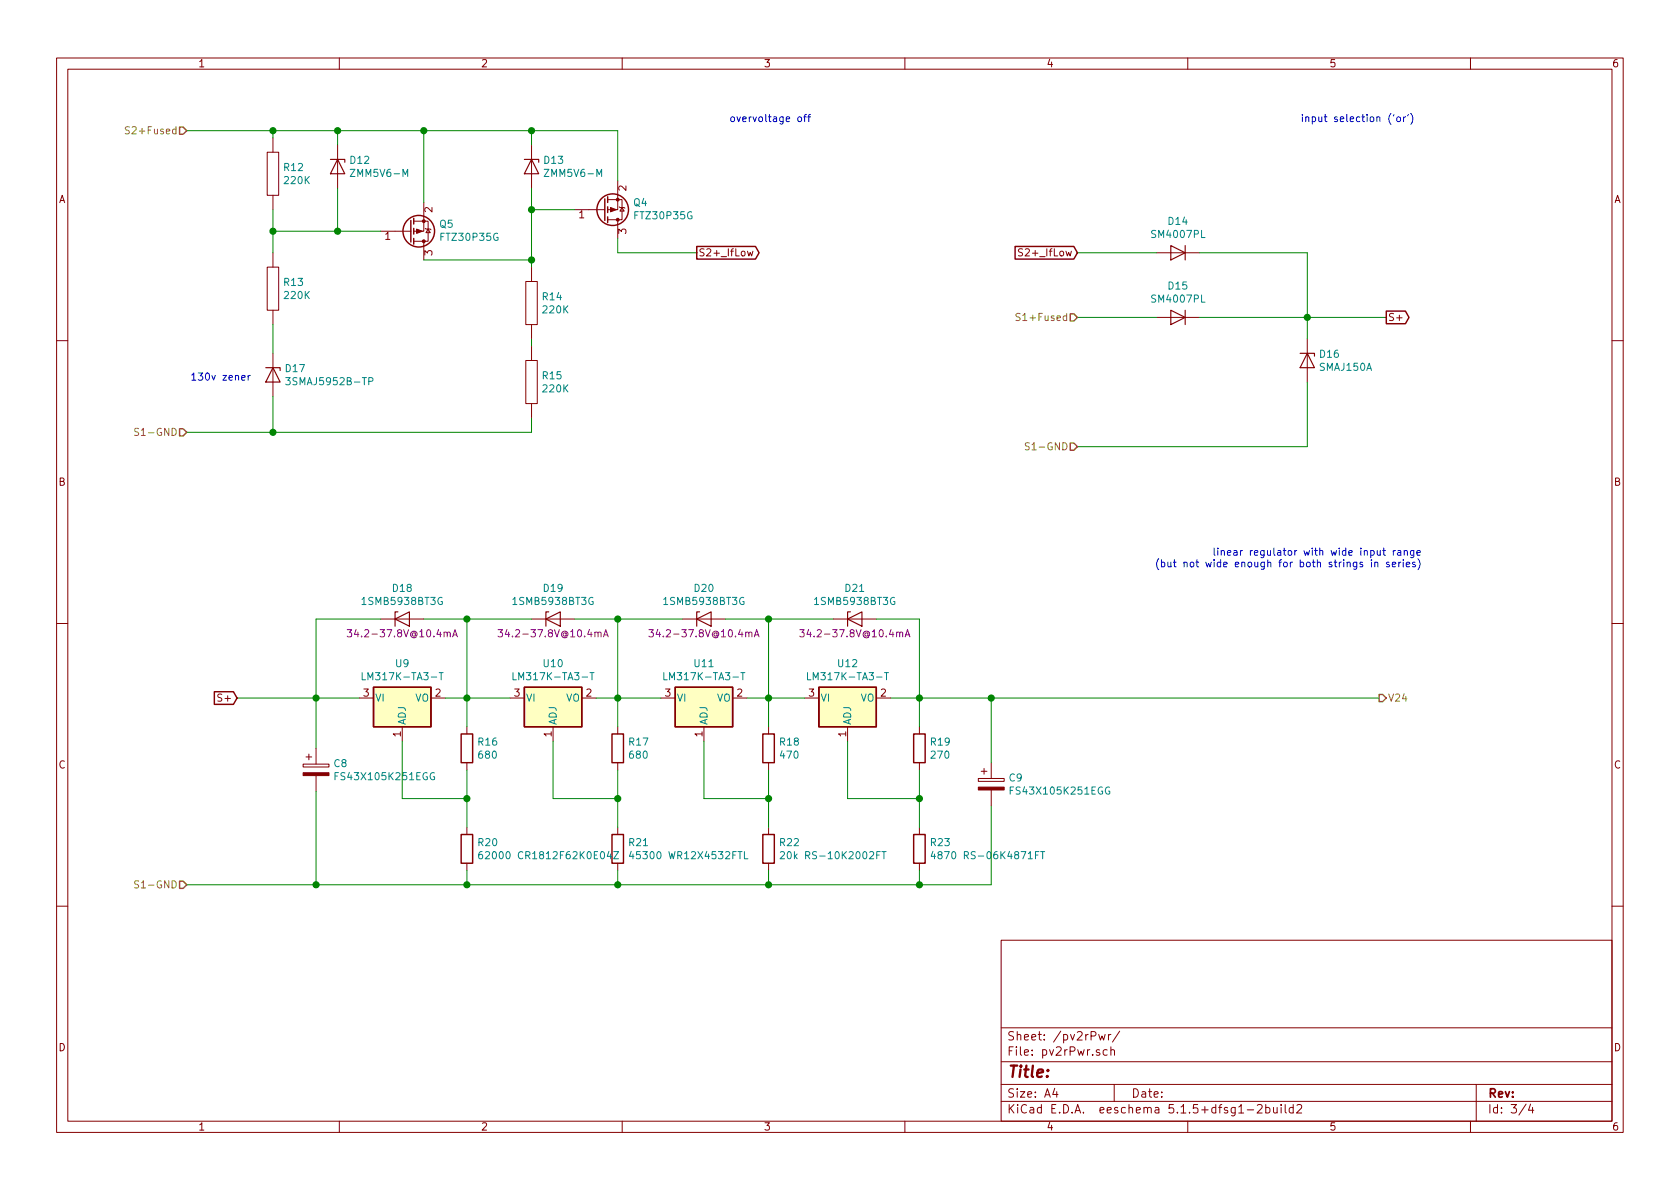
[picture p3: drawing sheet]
EESchema Schematic File Version 4
EELAYER 30 0
EELAYER END
$Descr A4 11693 8268
encoding utf-8
Sheet 3 4
Title ""
Date ""
Rev ""
Comp ""
Comment1 ""
Comment2 ""
Comment3 ""
Comment4 ""
$EndDescr
$Comp
L Regulator_Linear:LM317_3PinPackage U9
U 1 1
P 2800 4850
F 0 "U9" H 2800 5092 50  0000 C CNN
F 1 "LM317K-TA3-T" H 2800 5001 50  0000 C CNN
F 2 "Package_TO_SOT_THT:TO-220-3_Vertical" H 2800 5100 50  0001 C CIN
F 3 "https://www.electro-tech-online.com/threads/lm317-spice-model.18270/" H 2800 4850 50  0001 C CNN
F 4 "X" H 2800 4850 50  0001 C CNN "Spice_Primitive"
F 5 "LM317/TI" H 2800 4850 50  0001 C CNN "Spice_Model"
F 6 "Y" H 2800 4850 50  0001 C CNN "Spice_Netlist_Enabled"
F 7 "lm317.lib" H 2800 4850 50  0001 C CNN "Spice_Lib_File"
F 8 "3 1 2" H 2800 4850 50  0001 C CNN "Spice_Node_Sequence"
	1    2800 4850
	1    0    0    -1  
$EndComp
$Comp
L Device:R R16
U 1 1
P 3250 5200
F 0 "R16" H 3320 5246 50  0000 L CNN
F 1 "680" H 3320 5155 50  0000 L CNN
F 2 "Resistor_SMD:R_0805_2012Metric" V 3180 5200 50  0001 C CNN
F 3 "~" H 3250 5200 50  0001 C CNN
	1    3250 5200
	1    0    0    -1  
$EndComp
$Comp
L Device:R R20
U 1 1
P 3250 5900
F 0 "R20" H 3320 5946 50  0000 L CNN
F 1 "62000 CR1812F62K0E04Z" H 3320 5855 50  0000 L CNN
F 2 "Resistor_SMD:R_1812_4532Metric" V 3180 5900 50  0001 C CNN
F 3 "CR1812F62K0E04Z not 1206W4F6202T5E" H 3250 5900 50  0001 C CNN
	1    3250 5900
	1    0    0    -1  
$EndComp
Wire Wire Line
	3250 4850 3250 5050
Wire Wire Line
	3250 5350 3250 5550
Wire Wire Line
	3250 6050 3250 6150
Wire Wire Line
	2800 5150 2800 5550
Wire Wire Line
	2800 5550 3250 5550
Connection ~ 3250 5550
Wire Wire Line
	3250 5550 3250 5750
Wire Wire Line
	3100 4850 3250 4850
Connection ~ 3250 4850
$Comp
L Device:D_Zener D18
U 1 1
P 2800 4300
F 0 "D18" H 2800 4516 50  0000 C CNN
F 1 "1SMB5938BT3G" H 2800 4425 50  0000 C CNN
F 2 "Diode_SMD:D_SMB" H 2800 4300 50  0001 C CNN
F 3 "34.2-37.8V@10.4mA" H 2800 4200 50  0000 C CNN
F 4 "X" H 2800 4300 50  0001 C CNN "Spice_Primitive"
F 5 "DI_BZT52C36" H 2800 4300 50  0001 C CNN "Spice_Model"
F 6 "Y" H 2800 4300 50  0001 C CNN "Spice_Netlist_Enabled"
F 7 "/mnt/family/haus/photovoltaik/südwand/elektronik/sim/fetSaveArea/zener.lib" H 2800 4300 50  0001 C CNN "Spice_Lib_File"
F 8 "2 1" H 2800 4300 50  0001 C CNN "Spice_Node_Sequence"
	1    2800 4300
	1    0    0    -1  
$EndComp
Wire Wire Line
	2950 4300 3250 4300
Wire Wire Line
	3250 4300 3250 4850
Wire Wire Line
	2650 4300 2200 4300
Wire Wire Line
	2200 4300 2200 4850
Connection ~ 2200 4850
Wire Wire Line
	2200 4850 2500 4850
$Comp
L Device:CP C8
U 1 1
P 2200 5350
F 0 "C8" H 2318 5396 50  0000 L CNN
F 1 "FS43X105K251EGG" H 2318 5305 50  0000 L CNN
F 2 "Capacitor_SMD:C_1812_4532Metric" H 2238 5200 50  0001 C CNN
F 3 "1 μF / 250 V / 1812 MLCC statt 0.1u" H 2200 5350 50  0001 C CNN
	1    2200 5350
	1    0    0    -1  
$EndComp
Wire Wire Line
	2200 5200 2200 4850
Wire Wire Line
	2200 5500 2200 6150
Connection ~ 2200 6150
Connection ~ 3250 6150
Wire Wire Line
	6900 6150 6400 6150
Wire Wire Line
	6900 5600 6900 6150
Wire Wire Line
	6900 4850 6400 4850
Connection ~ 6900 4850
Wire Wire Line
	6900 5300 6900 4850
Connection ~ 6400 4850
Connection ~ 5350 4850
Wire Wire Line
	5350 4300 5350 4850
Wire Wire Line
	5800 4300 5350 4300
Wire Wire Line
	6400 4300 6400 4850
Wire Wire Line
	6100 4300 6400 4300
Wire Wire Line
	4300 4850 4600 4850
Connection ~ 4300 4850
Wire Wire Line
	4300 4300 4300 4850
Wire Wire Line
	4750 4300 4300 4300
Wire Wire Line
	5050 4300 5350 4300
Wire Wire Line
	3250 4850 3550 4850
Wire Wire Line
	4000 4300 4300 4300
Connection ~ 6400 6150
Wire Wire Line
	3250 6150 4300 6150
Wire Wire Line
	4300 6150 5350 6150
Connection ~ 4300 6150
Wire Wire Line
	5350 6150 6400 6150
Connection ~ 5350 6150
Wire Wire Line
	5600 4850 5350 4850
Wire Wire Line
	4150 4850 4300 4850
Wire Wire Line
	3850 5550 3850 5150
Wire Wire Line
	4900 5150 4900 5550
Wire Wire Line
	5900 5550 5900 5150
Wire Wire Line
	6400 5550 6400 5750
Connection ~ 6400 5550
Wire Wire Line
	5900 5550 6400 5550
Wire Wire Line
	6400 6050 6400 6150
Wire Wire Line
	6400 5350 6400 5550
Wire Wire Line
	6400 4850 6400 5050
Wire Wire Line
	6200 4850 6400 4850
$Comp
L Device:R R23
U 1 1
P 6400 5900
F 0 "R23" H 6470 5946 50  0000 L CNN
F 1 "4870 RS-06K4871FT" H 6470 5855 50  0000 L CNN
F 2 "Resistor_SMD:R_1206_3216Metric" V 6330 5900 50  0001 C CNN
F 3 "RS-06K4871FT" H 6400 5900 50  0001 C CNN
	1    6400 5900
	1    0    0    -1  
$EndComp
$Comp
L Device:R R19
U 1 1
P 6400 5200
F 0 "R19" H 6470 5246 50  0000 L CNN
F 1 "270" H 6470 5155 50  0000 L CNN
F 2 "Resistor_SMD:R_0805_2012Metric" V 6330 5200 50  0001 C CNN
F 3 "~" H 6400 5200 50  0001 C CNN
	1    6400 5200
	1    0    0    -1  
$EndComp
Wire Wire Line
	5350 5550 5350 5750
Connection ~ 5350 5550
Wire Wire Line
	4900 5550 5350 5550
Wire Wire Line
	5350 6050 5350 6150
Wire Wire Line
	5350 5350 5350 5550
Wire Wire Line
	5350 4850 5350 5050
Wire Wire Line
	5200 4850 5350 4850
$Comp
L Device:R R22
U 1 1
P 5350 5900
F 0 "R22" H 5420 5946 50  0000 L CNN
F 1 "20k RS-10K2002FT" H 5420 5855 50  0000 L CNN
F 2 "Resistor_SMD:R_2010_5025Metric" V 5280 5900 50  0001 C CNN
F 3 "RS-10K2002FT  not 1206W4F2002T5E" H 5350 5900 50  0001 C CNN
	1    5350 5900
	1    0    0    -1  
$EndComp
$Comp
L Device:R R18
U 1 1
P 5350 5200
F 0 "R18" H 5420 5246 50  0000 L CNN
F 1 "470" H 5420 5155 50  0000 L CNN
F 2 "Resistor_SMD:R_0805_2012Metric" V 5280 5200 50  0001 C CNN
F 3 "~" H 5350 5200 50  0001 C CNN
	1    5350 5200
	1    0    0    -1  
$EndComp
Wire Wire Line
	4300 5550 4300 5750
Connection ~ 4300 5550
Wire Wire Line
	3850 5550 4300 5550
Wire Wire Line
	4300 6050 4300 6150
Wire Wire Line
	4300 5350 4300 5550
Wire Wire Line
	4300 4850 4300 5050
$Comp
L Device:R R21
U 1 1
P 4300 5900
F 0 "R21" H 4370 5946 50  0000 L CNN
F 1 "45300 WR12X4532FTL" H 4370 5855 50  0000 L CNN
F 2 "Resistor_SMD:R_1206_3216Metric" V 4230 5900 50  0001 C CNN
F 3 "WR12X4532FTL" H 4300 5900 50  0001 C CNN
	1    4300 5900
	1    0    0    -1  
$EndComp
$Comp
L Device:R R17
U 1 1
P 4300 5200
F 0 "R17" H 4370 5246 50  0000 L CNN
F 1 "680" H 4370 5155 50  0000 L CNN
F 2 "Resistor_SMD:R_0805_2012Metric" V 4230 5200 50  0001 C CNN
F 3 "~" H 4300 5200 50  0001 C CNN
	1    4300 5200
	1    0    0    -1  
$EndComp
$Comp
L Regulator_Linear:LM317_3PinPackage U12
U 1 1
P 5900 4850
F 0 "U12" H 5900 5092 50  0000 C CNN
F 1 "LM317K-TA3-T" H 5900 5001 50  0000 C CNN
F 2 "Package_TO_SOT_THT:TO-220-3_Vertical" H 5900 5100 50  0001 C CIN
F 3 "https://www.electro-tech-online.com/threads/lm317-spice-model.18270/" H 5900 4850 50  0001 C CNN
F 4 "X" H 5900 4850 50  0001 C CNN "Spice_Primitive"
F 5 "LM317/TI" H 5900 4850 50  0001 C CNN "Spice_Model"
F 6 "Y" H 5900 4850 50  0001 C CNN "Spice_Netlist_Enabled"
F 7 "lm317.lib" H 5900 4850 50  0001 C CNN "Spice_Lib_File"
F 8 "3 1 2" H 5900 4850 50  0001 C CNN "Spice_Node_Sequence"
	1    5900 4850
	1    0    0    -1  
$EndComp
$Comp
L Regulator_Linear:LM317_3PinPackage U11
U 1 1
P 4900 4850
F 0 "U11" H 4900 5092 50  0000 C CNN
F 1 "LM317K-TA3-T" H 4900 5001 50  0000 C CNN
F 2 "Package_TO_SOT_THT:TO-220-3_Vertical" H 4900 5100 50  0001 C CIN
F 3 "https://www.electro-tech-online.com/threads/lm317-spice-model.18270/" H 4900 4850 50  0001 C CNN
F 4 "X" H 4900 4850 50  0001 C CNN "Spice_Primitive"
F 5 "LM317/TI" H 4900 4850 50  0001 C CNN "Spice_Model"
F 6 "Y" H 4900 4850 50  0001 C CNN "Spice_Netlist_Enabled"
F 7 "lm317.lib" H 4900 4850 50  0001 C CNN "Spice_Lib_File"
F 8 "3 1 2" H 4900 4850 50  0001 C CNN "Spice_Node_Sequence"
	1    4900 4850
	1    0    0    -1  
$EndComp
$Comp
L Regulator_Linear:LM317_3PinPackage U10
U 1 1
P 3850 4850
F 0 "U10" H 3850 5092 50  0000 C CNN
F 1 "LM317K-TA3-T" H 3850 5001 50  0000 C CNN
F 2 "Package_TO_SOT_THT:TO-220-3_Vertical" H 3850 5100 50  0001 C CIN
F 3 "https://www.electro-tech-online.com/threads/lm317-spice-model.18270/" H 3850 4850 50  0001 C CNN
F 4 "X" H 3850 4850 50  0001 C CNN "Spice_Primitive"
F 5 "LM317/TI" H 3850 4850 50  0001 C CNN "Spice_Model"
F 6 "Y" H 3850 4850 50  0001 C CNN "Spice_Netlist_Enabled"
F 7 "lm317.lib" H 3850 4850 50  0001 C CNN "Spice_Lib_File"
F 8 "3 1 2" H 3850 4850 50  0001 C CNN "Spice_Node_Sequence"
	1    3850 4850
	1    0    0    -1  
$EndComp
Connection ~ 3250 4300
Wire Wire Line
	3250 4300 3700 4300
Connection ~ 4300 4300
Connection ~ 5350 4300
Wire Wire Line
	2200 6150 3250 6150
Text GLabel 1650 4850 0    50   Input ~ 0
S+
$Comp
L Device:D_Zener D19
U 1 1
P 3850 4300
F 0 "D19" H 3850 4516 50  0000 C CNN
F 1 "1SMB5938BT3G" H 3850 4425 50  0000 C CNN
F 2 "Diode_SMD:D_SMB" H 3850 4300 50  0001 C CNN
F 3 "34.2-37.8V@10.4mA" H 3850 4200 50  0000 C CNN
F 4 "X" H 3850 4300 50  0001 C CNN "Spice_Primitive"
F 5 "DI_BZT52C36" H 3850 4300 50  0001 C CNN "Spice_Model"
F 6 "Y" H 3850 4300 50  0001 C CNN "Spice_Netlist_Enabled"
F 7 "/mnt/family/haus/photovoltaik/südwand/elektronik/sim/fetSaveArea/zener.lib" H 3850 4300 50  0001 C CNN "Spice_Lib_File"
F 8 "2 1" H 3850 4300 50  0001 C CNN "Spice_Node_Sequence"
	1    3850 4300
	1    0    0    -1  
$EndComp
$Comp
L Device:D_Zener D20
U 1 1
P 4900 4300
F 0 "D20" H 4900 4516 50  0000 C CNN
F 1 "1SMB5938BT3G" H 4900 4425 50  0000 C CNN
F 2 "Diode_SMD:D_SMB" H 4900 4300 50  0001 C CNN
F 3 "34.2-37.8V@10.4mA" H 4900 4200 50  0000 C CNN
F 4 "X" H 4900 4300 50  0001 C CNN "Spice_Primitive"
F 5 "DI_BZT52C36" H 4900 4300 50  0001 C CNN "Spice_Model"
F 6 "Y" H 4900 4300 50  0001 C CNN "Spice_Netlist_Enabled"
F 7 "/mnt/family/haus/photovoltaik/südwand/elektronik/sim/fetSaveArea/zener.lib" H 4900 4300 50  0001 C CNN "Spice_Lib_File"
F 8 "2 1" H 4900 4300 50  0001 C CNN "Spice_Node_Sequence"
	1    4900 4300
	1    0    0    -1  
$EndComp
$Comp
L Device:D_Zener D21
U 1 1
P 5950 4300
F 0 "D21" H 5950 4516 50  0000 C CNN
F 1 "1SMB5938BT3G" H 5950 4425 50  0000 C CNN
F 2 "Diode_SMD:D_SMB" H 5950 4300 50  0001 C CNN
F 3 "34.2-37.8V@10.4mA" H 5950 4200 50  0000 C CNN
F 4 "X" H 5950 4300 50  0001 C CNN "Spice_Primitive"
F 5 "DI_BZT52C36" H 5950 4300 50  0001 C CNN "Spice_Model"
F 6 "Y" H 5950 4300 50  0001 C CNN "Spice_Netlist_Enabled"
F 7 "/mnt/family/haus/photovoltaik/südwand/elektronik/sim/fetSaveArea/zener.lib" H 5950 4300 50  0001 C CNN "Spice_Lib_File"
F 8 "2 1" H 5950 4300 50  0001 C CNN "Spice_Node_Sequence"
	1    5950 4300
	1    0    0    -1  
$EndComp
$Comp
L Device:CP C9
U 1 1
P 6900 5450
F 0 "C9" H 7018 5496 50  0000 L CNN
F 1 "FS43X105K251EGG" H 7018 5405 50  0000 L CNN
F 2 "Capacitor_SMD:C_1812_4532Metric" H 6938 5300 50  0001 C CNN
F 3 "1 μF / 250 V / 1812 MLCC statt 0.1u" H 6900 5450 50  0001 C CNN
	1    6900 5450
	1    0    0    -1  
$EndComp
Wire Wire Line
	1650 4850 2200 4850
$Comp
L pspice:R R12
U 1 1
P 1900 1200
F 0 "R12" H 1968 1246 50  0000 L CNN
F 1 "220K" H 1968 1155 50  0000 L CNN
F 2 "Resistor_SMD:R_0805_2012Metric" H 1900 1200 50  0001 C CNN
F 3 "~" H 1900 1200 50  0001 C CNN
	1    1900 1200
	1    0    0    -1  
$EndComp
$Comp
L pspice:R R13
U 1 1
P 1900 2000
F 0 "R13" H 1968 2046 50  0000 L CNN
F 1 "220K" H 1968 1955 50  0000 L CNN
F 2 "Resistor_SMD:R_0805_2012Metric" H 1900 2000 50  0001 C CNN
F 3 "~" H 1900 2000 50  0001 C CNN
	1    1900 2000
	1    0    0    -1  
$EndComp
$Comp
L pspice:R R14
U 1 1
P 3700 2100
F 0 "R14" H 3768 2146 50  0000 L CNN
F 1 "220K" H 3768 2055 50  0000 L CNN
F 2 "Resistor_SMD:R_0805_2012Metric" H 3700 2100 50  0001 C CNN
F 3 "~" H 3700 2100 50  0001 C CNN
	1    3700 2100
	1    0    0    -1  
$EndComp
Wire Wire Line
	4300 900  4300 1250
Wire Wire Line
	3700 1000 3700 900 
Connection ~ 3700 900 
Wire Wire Line
	3700 900  4300 900 
Wire Wire Line
	2350 1000 2350 900 
Connection ~ 2350 900 
Wire Wire Line
	2350 900  2950 900 
Wire Wire Line
	1900 950  1900 900 
Wire Wire Line
	1900 900  2350 900 
Wire Wire Line
	1900 2250 1900 2450
Wire Wire Line
	1900 2750 1900 3000
Wire Wire Line
	4000 1450 3700 1450
Wire Wire Line
	3700 1300 3700 1450
Connection ~ 3700 1450
Wire Wire Line
	3700 1450 3700 1800
Wire Wire Line
	2950 1800 3700 1800
Connection ~ 3700 1800
Wire Wire Line
	3700 1800 3700 1850
Wire Wire Line
	2950 1400 2950 900 
Connection ~ 2950 900 
Wire Wire Line
	4300 1650 4300 1750
Wire Wire Line
	3700 2350 3700 2400
Wire Wire Line
	2950 900  3700 900 
$Comp
L pspice:R R15
U 1 1
P 3700 2650
F 0 "R15" H 3768 2696 50  0000 L CNN
F 1 "220K" H 3768 2605 50  0000 L CNN
F 2 "Resistor_SMD:R_0805_2012Metric" H 3700 2650 50  0001 C CNN
F 3 "~" H 3700 2650 50  0001 C CNN
	1    3700 2650
	1    0    0    -1  
$EndComp
Wire Wire Line
	3700 2900 3700 3000
Wire Wire Line
	1900 3000 3700 3000
Connection ~ 1900 1600
Wire Wire Line
	1900 1600 1900 1750
Wire Wire Line
	1900 1450 1900 1600
Connection ~ 2350 1600
Wire Wire Line
	2350 1600 1900 1600
Wire Wire Line
	2350 1600 2350 1300
Wire Wire Line
	2650 1600 2350 1600
$Comp
L Device:D_Zener D12
U 1 1
P 2350 1150
F 0 "D12" V 2304 1229 50  0000 L CNN
F 1 "ZMM5V6-M" V 2395 1229 50  0000 L CNN
F 2 "Diode_SMD:D_MiniMELF" H 2350 1150 50  0001 C CNN
F 3 "~" H 2350 1150 50  0001 C CNN
F 4 "X" H 2350 1150 50  0001 C CNN "Spice_Primitive"
F 5 "DI_BZX84C16" H 2350 1150 50  0001 C CNN "Spice_Model"
F 6 "Y" H 2350 1150 50  0001 C CNN "Spice_Netlist_Enabled"
F 7 "zener.lib" H 2350 1150 50  0001 C CNN "Spice_Lib_File"
F 8 "2 1" H 2350 1150 50  0001 C CNN "Spice_Node_Sequence"
	1    2350 1150
	0    1    1    0   
$EndComp
Text GLabel 4850 1750 2    50   Output ~ 0
S2+_IfLow
Wire Wire Line
	4300 1750 4850 1750
Text HLabel 1300 900  0    50   Input ~ 0
S2+Fused
Text HLabel 1300 3000 0    50   Input ~ 0
S1-GND
Wire Wire Line
	1300 3000 1900 3000
Connection ~ 1900 3000
Wire Wire Line
	1300 900  1900 900 
Connection ~ 1900 900 
Text HLabel 9600 4850 2    50   Output ~ 0
V24
Wire Wire Line
	6900 4850 9600 4850
Text HLabel 1300 6150 0    50   Input ~ 0
S1-GND
Wire Wire Line
	1300 6150 2200 6150
Text GLabel 7500 1750 0    50   Input ~ 0
S2+_IfLow
Text GLabel 9650 2200 2    50   Output ~ 0
S+
Text HLabel 7500 2200 0    50   Input ~ 0
S1+Fused
$Comp
L Device:D_Zener D?
U 1 1
P 9100 2500
AR Path="/6432EE74" Ref="D?"  Part="1" 
AR Path="/6423EAA2/6432EE74" Ref="D16"  Part="1" 
F 0 "D16" V 9054 2579 50  0000 L CNN
F 1 "SMAJ150A" V 9145 2579 50  0000 L CNN
F 2 "Diode_SMD:D_SMA" H 9100 2500 50  0001 C CNN
F 3 "~" H 9100 2500 50  0001 C CNN
	1    9100 2500
	0    1    1    0   
$EndComp
Text HLabel 7500 3100 0    50   Input ~ 0
S1-GND
Wire Wire Line
	7500 3100 9100 3100
Wire Wire Line
	9100 2650 9100 3100
Wire Wire Line
	9100 2350 9100 2200
Wire Wire Line
	9100 2200 9650 2200
$Comp
L Device:D D14
U 1 1
P 8200 1750
F 0 "D14" H 8200 1534 50  0000 C CNN
F 1 "SM4007PL" H 8200 1625 50  0000 C CNN
F 2 "Diode_SMD:D_SOD-123F" H 8200 1750 50  0001 C CNN
F 3 "~" H 8200 1750 50  0001 C CNN
	1    8200 1750
	-1   0    0    1   
$EndComp
$Comp
L Device:D D15
U 1 1
P 8200 2200
F 0 "D15" H 8200 1984 50  0000 C CNN
F 1 "SM4007PL" H 8200 2075 50  0000 C CNN
F 2 "Diode_SMD:D_SOD-123F" H 8200 2200 50  0001 C CNN
F 3 "~" H 8200 2200 50  0001 C CNN
	1    8200 2200
	-1   0    0    1   
$EndComp
Wire Wire Line
	8050 1750 7500 1750
Wire Wire Line
	7500 2200 8050 2200
Wire Wire Line
	8350 2200 9100 2200
Connection ~ 9100 2200
Wire Wire Line
	8350 1750 9100 1750
Wire Wire Line
	9100 1750 9100 2200
Text Notes 5650 850  2    50   ~ 0
overvoltage off
Text Notes 9850 850  2    50   ~ 0
input selection ('or')
Text Notes 9900 3950 2    50   ~ 0
linear regulator with wide input range\n(but not wide enough for both strings in series)
$Comp
L Device:D_Zener D17
U 1 1
P 1900 2600
F 0 "D17" V 1854 2679 50  0000 L CNN
F 1 "3SMAJ5952B-TP" V 1945 2679 50  0000 L CNN
F 2 "Diode_SMD:D_SMA" H 1900 2600 50  0001 C CNN
F 3 "~" H 1900 2600 50  0001 C CNN
F 4 "X" H 1900 2600 50  0001 C CNN "Spice_Primitive"
F 5 "DI_1N4764A" H 1900 2600 50  0001 C CNN "Spice_Model"
F 6 "Y" H 1900 2600 50  0001 C CNN "Spice_Netlist_Enabled"
F 7 "zener.lib" H 1900 2600 50  0001 C CNN "Spice_Lib_File"
F 8 "2 1" H 1900 2600 50  0001 C CNN "Spice_Node_Sequence"
	1    1900 2600
	0    1    1    0   
$EndComp
Text Notes 1750 2650 2    50   ~ 0
130v zener
$Comp
L Device:D_Zener D13
U 1 1
P 3700 1150
F 0 "D13" V 3654 1229 50  0000 L CNN
F 1 "ZMM5V6-M" V 3745 1229 50  0000 L CNN
F 2 "Diode_SMD:D_MiniMELF" H 3700 1150 50  0001 C CNN
F 3 "~" H 3700 1150 50  0001 C CNN
F 4 "X" H 3700 1150 50  0001 C CNN "Spice_Primitive"
F 5 "DI_BZX84C16" H 3700 1150 50  0001 C CNN "Spice_Model"
F 6 "Y" H 3700 1150 50  0001 C CNN "Spice_Netlist_Enabled"
F 7 "zener.lib" H 3700 1150 50  0001 C CNN "Spice_Lib_File"
F 8 "2 1" H 3700 1150 50  0001 C CNN "Spice_Node_Sequence"
	1    3700 1150
	0    1    1    0   
$EndComp
$Comp
L Device:Q_PMOS_GSD Q5
U 1 1
P 2850 1600
F 0 "Q5" H 3055 1554 50  0000 L CNN
F 1 "FTZ30P35G" H 3055 1645 50  0000 L CNN
F 2 "Package_TO_SOT_SMD:SOT-23" H 3050 1700 50  0001 C CNN
F 3 "~" H 2850 1600 50  0001 C CNN
	1    2850 1600
	1    0    0    1   
$EndComp
$Comp
L Device:Q_PMOS_GSD Q4
U 1 1
P 4200 1450
F 0 "Q4" H 4405 1404 50  0000 L CNN
F 1 "FTZ30P35G" H 4405 1495 50  0000 L CNN
F 2 "Package_TO_SOT_SMD:SOT-23" H 4400 1550 50  0001 C CNN
F 3 "~" H 4200 1450 50  0001 C CNN
	1    4200 1450
	1    0    0    1   
$EndComp
$EndSCHEMATC
